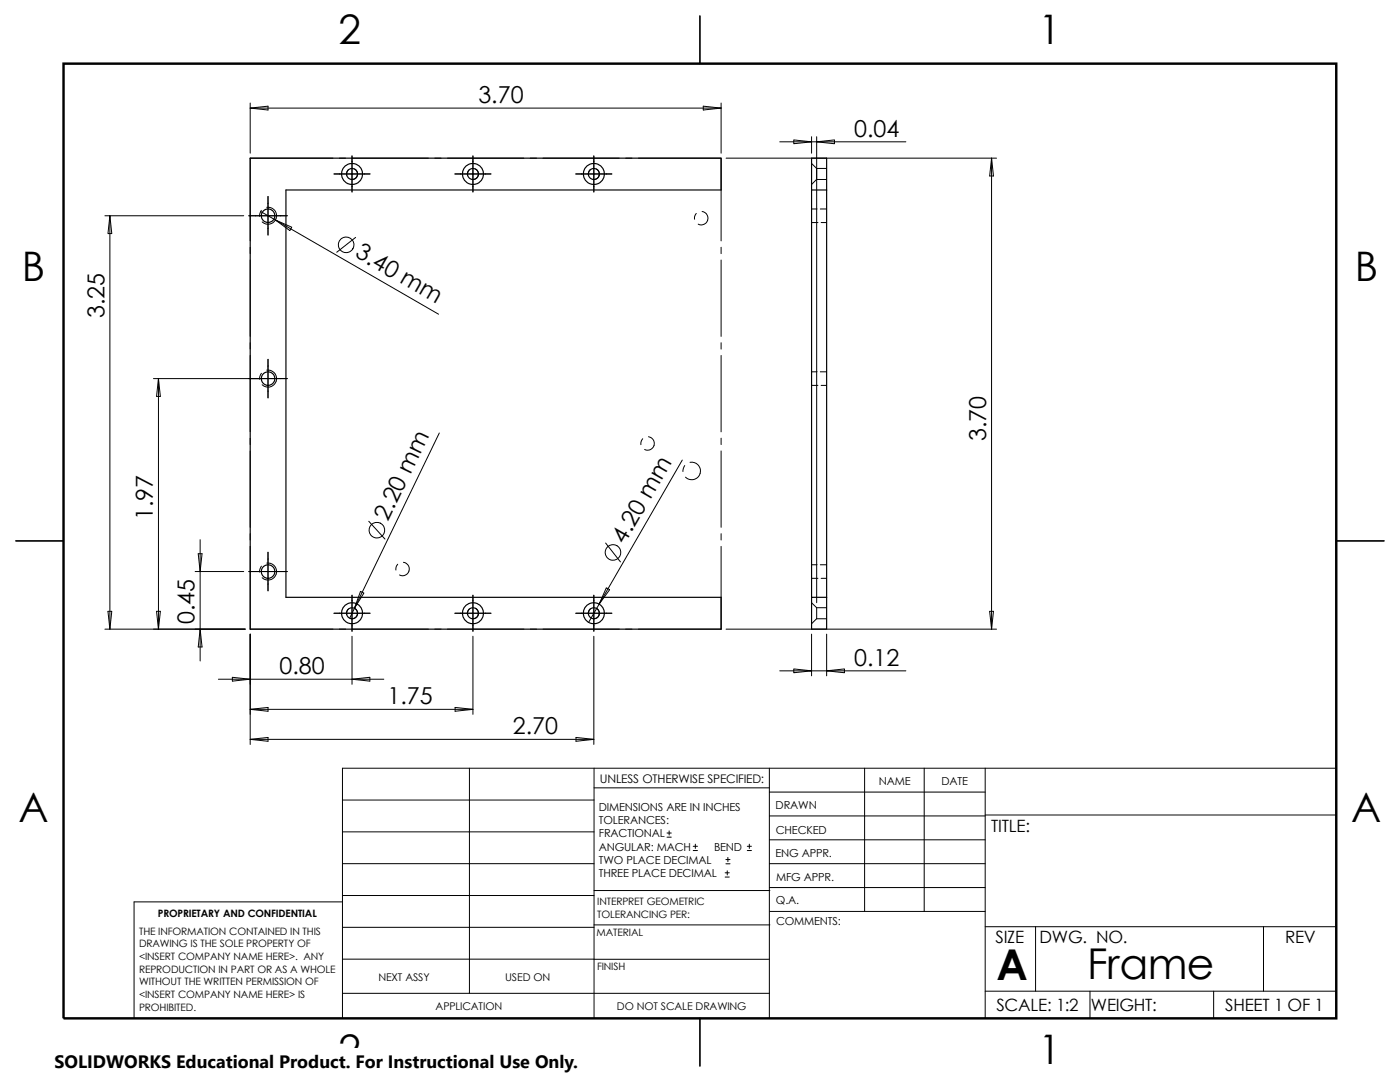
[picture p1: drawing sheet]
<svg xmlns="http://www.w3.org/2000/svg" width="279mm" height="216mm" viewBox="0 0 279 216" stroke-linecap="round" stroke-linejoin="round" font-family="sans-serif">
<g fill="none" stroke="#000" stroke-width=".2">
<path d="M49.9 20.6v10M49.9 21.6l3.6-.4v.7zM49.9 21.6h94M53.5 39.2v7.7M66.4 31.6h-16.5v16.5M66.7 34.7h7.2M67.7 31.6h1.3M69.5 33.9a1.23 1.23 0 0 0-.3 1.1M70.3 31.1v7.2M70.3 31.6h15.2M70.7 33.7a1.09 1.09 0 0 1 .6 1.3 1.09 1.09 0 0 1-1.2 .8M86.8 31.6h1.2"/>
<path d="M89.3 31.6h15.2M90.8 34.7h7.2M93.7 33.9a1.23 1.23 0 0 0-.4 1.1M94.4 31.1v7.2M94.8 33.7a1.09 1.09 0 0 1 .6 1.3 1.09 1.09 0 0 1-1.2 .8M105.8 31.6h1.3M108.4 31.6h15.2M114.9 34.7h7.2M117.8 33.9a1.23 1.23 0 0 0-.3 1.1M118.5 31.1v7.2M119 33.7a1.09 1.09 0 0 1 .6 1.3 1.09 1.09 0 0 1-1.2 .8M124.9 31.6h1.2"/>
<path d="M127.4 31.6h16.5v16.5M140.4 21.2l3.5 .4-3.5 .3zM143.9 20.6v10M144.9 31.6h54M155.6 28.3h7.4M158.4 27.9l3.6 .4-3.6 .4zM162 27.3v3.3M162 32.6l1 1M163 35.8l-1 1M163 33.6v2.2M163 35.8h2M163 28.3l3.5-.4v.8z"/>
<path d="M163 27.3v93M163 28.3h17.8M163 33.6h2M197.9 31.6v93.9M197.9 31.6l.4 3.5h-.8zM20.9 43.1h27.7M21.9 43.1l.4 3.5h-.8zM21.9 43.1v82.4M49.9 49.3v1.3M49.9 51.9v15.2M52 42.2l3 1.7M52.2 42l-.4 1.2"/>
<path d="M53.2 41.4a1.7 1.7 0 0 1 1.9 2.1 1.7 1.7 0 0 1-2.8 .8M55 43.9l3.2 1.4-.4 .7zM55 43.9l32.5 18.8M57.3 43.1h-7.6M71 47.4l-3.8 2.9M139 42.6l-.4 .7v.5M140.1 42.2a1.34 1.34 0 0 1 1.1 1.7 1.34 1.34 0 0 1-1.9 .8M143.9 49.3v1.3M143.9 51.9v15.2M162 41.7h1.1M162 44.4h1.2M163.7 41.7h1.3"/>
<path d="M163.9 44.4h1.1M31.6 75.5l.4 3.6h-.8zM31.6 75.5v50M49.9 68.4v1.3M49.9 70.9v15.3M52.2 74.5l-.3 .6-.1 .6M53.2 73.9a1.7 1.7 0 0 1 1.9 2.1 1.7 1.7 0 0 1-2.8 .8M53.5 71.7v7.7M57.3 75.5h-26.7M143.9 68.4v1.3M143.9 70.9v15.3M162 74.2h1.1"/>
<path d="M162 76.9h1.2M163.7 74.2h1.3M163.9 76.9h1.1M49.9 87.4v1.3M49.9 90v15.2M87.7 86.4l-17 35M128.3 87.5l-.4 .8v.4M129.4 87.1a1.35 1.35 0 0 1 1.1 1.8 1.35 1.35 0 0 1-1.8 .8M136.2 91.8l-16.6 28.7M136.7 92.9l-.4 1.2M137.7 92.2a1.75 1.75 0 0 1 2 2.3 1.75 1.75 0 0 1-2.9 .7M143.9 87.4v1.3"/>
<path d="M143.9 90v15.2M38.9 114h9.7M39.6 110.5h.7l-.4 3.5zM39.9 107.7v17.8M49.7 114h7.6M49.9 109v16.5h16.5M49.9 106.5v1.3M52.2 113l-.3 .6-.1 .6M53.2 112.4a1.7 1.7 0 0 1 1.9 2.1 1.7 1.7 0 0 1-2.8 .8M53.5 110.2v7.7M70.3 118.8v7.2M71.9 118l.7 .3-1.9 3.1z"/>
<path d="M73.6 104l3.2 3.6M79.4 112.6l-.3 .4-.1 .7M80.5 112.2a1.34 1.34 0 0 1 1.1 1.7 1.34 1.34 0 0 1-1.9 .8M94.4 118.8v7.2M118.5 118.8v7.2M120.9 108.4l2.9 3.7M121 117.3l.7 .4-2.1 2.8zM143.9 109v16.5h-16.5M143.9 106.5v1.3M162 112.7h1.1M162 115.4h1.2M163.7 112.7h1.3"/>
<path d="M163.9 115.4h1.1M20.9 125.5h28M21.5 122h.8l-.4 3.5zM31.2 122h.8l-.4 3.5zM39.9 125.5l.4 3.6h-.7zM39.9 125.5v6.4M43.6 135.5h33M46.4 135.1l3.5 .4-3.5 .4zM49.9 126.5v22M66.7 122.4h7.2M67.7 125.5h1.3M69.5 121.5a1.23 1.23 0 0 0-.3 1.2"/>
<path d="M70.3 127v9.5M70.3 125.5h15.2M70.3 135.5l3.5-.4v.8zM70.7 121.4a1.1 1.1 0 0 1 .6 1.3 1.1 1.1 0 0 1-1.2 .7M70.7 121.4l-.9 2M86.8 125.5h1.2M89.3 125.5h15.2M90.8 122.4h7.2M93.7 121.5a1.23 1.23 0 0 0-.4 1.2M94.4 127v15.5M94.9 121.4a1.1 1.1 0 0 1 .5 1.3 1.1 1.1 0 0 1-1.2 .7M105.8 125.5h1.3"/>
<path d="M108.4 125.5h15.2M114.9 122.4h7.2M117.8 121.5a1.23 1.23 0 0 0-.3 1.2M118.5 127v21.5M119 121.4a1.1 1.1 0 0 1 .6 1.3 1.1 1.1 0 0 1-1.2 .7M119.6 120.5l-2.1 3.7M124.9 125.5h1.2M144.9 125.5h54M155.6 133.9h6.4M158.4 133.5l3.6 .4-3.6 .3zM162 133.9h18.8M162 126.5v8.4"/>
<path d="M162 120.3l1 1M163 123.5l-1 1M163 121.3v2.2M163 123.5h2M163 121.3h2M165 133.9l3.5-.4v.7zM165 126.5v8.4M197.5 122h.8l-.4 3.5zM49.9 147.5h68.6M49.9 147.5l3.6-.3v.7zM49.9 141.5h44.5M49.9 141.5l3.6-.3v.7z"/>
<path d="M68.3 159.6h50.3M90.8 141.2l3.6 .3-3.6 .4zM93.7 153.3v44.9M115 147.2l3.5 .3-3.5 .4zM118.6 153.3v49.9M118.6 157.2h34.9M153.5 153.3v49.9M153.5 158.1h43.1M172.6 153.3v28.6M184.4 153.3v28.6M196.6 153.3v49.9M266.7 153.3h-198.4v49.9"/>
<path d="M68.3 178.7h50.3M68.3 172.3h50.3M68.3 166h50.3M68.3 180h-41.5v23.2M118.6 177.7h35M133.1 167h.9M133.1 166.2h.9M133.5 165.8v.8M138.3 169.7h.9M138.3 168.9h.9M138.8 168.4v.9M144.7 175h.8"/>
<path d="M144.7 174.2h.8M144.9 172.4h.8M144.9 171.5h.8M145.1 173.8v.8M145.3 171.1v.8M149.1 169.7h.9M149.1 168.9h.9M149.5 168.4v.9M153.5 167.6h43.1M153.5 162.8h43.1M153.5 172.3h43.1M153.5 177.1h43.1"/>
<path d="M196.6 162.6h70.1M68.3 198.2h85.2M68.3 191.4h85.2M68.3 185h50.3M118.6 184.6h35M153.6 181.9h43M196.6 197.8h70.1M196.6 184.9h70.1M206.7 184.9v12.9M217.5 197.8v5.4M242.2 197.8v5.4M252.2 184.9v12.9"/>
<circle cx="69.1" cy="48.9" r="1.55"/>
<circle cx="75.2" cy="105.8" r="1.55"/>
<circle cx="122.3" cy="110.2" r="1.55"/>
</g>
<g fill="none" stroke="#000" stroke-width=".23">
<path d="M139.7 3.2v9.5M49.9 31.6h94v6.3h-86.8v81.3h86.8v6.3h-94zM162 37.9h3M3.2 107.9h9.5M162 119.2h3v6.3h-3zM162 119.2v-87.6h3v87.6M266.7 107.9h9.5M139.7 203.2v9.5"/>
<circle cx="70.3" cy="34.7" r="1.1"/>
<circle cx="70.3" cy="34.7" r="2.1"/>
<circle cx="94.4" cy="34.7" r="1.1"/>
<circle cx="94.4" cy="34.7" r="2.1"/>
<circle cx="118.5" cy="34.7" r="1.1"/>
<circle cx="118.5" cy="34.7" r="2.1"/>
<circle cx="53.5" cy="43.1" r="1.35"/>
<circle cx="53.5" cy="75.5" r="1.35"/>
<circle cx="53.5" cy="114" r="1.35"/>
<circle cx="70.3" cy="122.4" r="1.1"/>
<circle cx="70.3" cy="122.4" r="2.1"/>
<circle cx="94.4" cy="122.4" r="1.1"/>
<circle cx="94.4" cy="122.4" r="2.1"/>
<circle cx="118.5" cy="122.4" r="1.1"/>
<circle cx="118.5" cy="122.4" r="2.1"/>
</g>
<path d="M12.7 12.7h254v190.5h-254z" fill="none" stroke="#000" stroke-width=".49"/>
<path d="M10.9 209.2h104.7v6.7h-104.7z" fill="#fff"/>
<g font-size="8.5">
<text x="198.9" y="195.5">A</text>
<text x="216.9" y="195.3">Frame</text>
</g>
<g font-size="8.1">
<text x="67.6" y="8.8">2</text>
<text x="207.3" y="8.8">1</text>
<text x="4.4" y="56.1">B</text>
<text x="270.4" y="56.1">B</text>
<text x="3.7" y="164.1">A</text>
<text x="269.7" y="164.1">A</text>
<text x="67.6" y="212.3">2</text>
<text x="207.3" y="212.3">1</text>
</g>
<g font-size="4.7">
<text x="95.5" y="20.6">3.70</text>
<text x="170.5" y="27.3">0.04</text>
<text x="70.7" y="51.2" transform="rotate(30 70.7 51.2)">3.40 mm</text>
<text x="20.8" y="63.5" transform="rotate(-90 20.8 63.5)">3.25</text>
<text x="196.8" y="88" transform="rotate(-90 196.8 88)">3.70</text>
<text x="30.5" y="103.8" transform="rotate(-90 30.5 103.8)">1.97</text>
<text x="77.4" y="104.1" transform="rotate(-64 77.4 104.1)">2.20 mm</text>
<text x="124.7" y="108.7" transform="rotate(-60 124.7 108.7)">4.20 mm</text>
<text x="38.8" y="124.5" transform="rotate(-90 38.8 124.5)">0.45</text>
<text x="55.8" y="134.5">0.80</text>
<text x="170.5" y="132.8">0.12</text>
<text x="77.3" y="140.5">1.75</text>
<text x="102.3" y="146.5">2.70</text>
</g>
<text font-size="3.6" x="10.9" y="213">SOLIDWORKS Educational Product. For Instructional Use Only.</text>
<g font-size="3.4">
<text x="197.8" y="166">TITLE:</text>
<text x="198.7" y="188.1">SIZE</text>
<text x="207.5" y="188.1">DWG. NO.</text>
<text x="256.5" y="188.2">REV</text>
<text x="198.8" y="201.7">SCALE: 1:2</text>
<text x="217.7" y="201.7">WEIGHT:</text>
<text x="244.5" y="201.7">SHEET 1 OF 1</text>
</g>
<text font-size="2.4" x="119.7" y="156.2">UNLESS OTHERWISE SPECIFIED:</text>
<g font-size="2.2">
<text x="119.5" y="161.8">DIMENSIONS ARE IN INCHES</text>
<text x="154.8" y="161.5">DRAWN</text>
<text x="175.4" y="156.7">NAME</text>
<text x="187.9" y="156.7">DATE</text>
<text x="119.5" y="164.4">TOLERANCES:</text>
<text x="119.5" y="167.1">FRACTIONAL</text>
<text x="154.8" y="166.3">CHECKED</text>
<text x="119.5" y="172.4">TWO PLACE DECIMAL</text>
<text x="119.5" y="169.7">ANGULAR: MACH</text>
<text x="142.5" y="169.7">BEND</text>
<text x="154.8" y="171">ENG APPR.</text>
<text x="119.5" y="175">THREE PLACE DECIMAL</text>
<text x="154.9" y="175.7">MFG APPR.</text>
<text x="154.9" y="180.4">Q.A.</text>
<text x="154.9" y="184.7">COMMENTS:</text>
</g>
<g font-size="2.1">
<text x="75.5" y="195.7">NEXT ASSY</text>
<text x="100.8" y="195.7">USED ON</text>
<text x="86.9" y="201.6">APPLICATION</text>
<text x="123.1" y="201.6">DO NOT SCALE DRAWING</text>
</g>
<g font-size="2">
<text x="31.5" y="182.9">PROPRIETARY AND CONFIDENTIAL</text>
<text x="119.2" y="180.6">INTERPRET GEOMETRIC</text>
<text x="119.2" y="183.1">TOLERANCING PER:</text>
<text x="27.7" y="186.5">THE INFORMATION CONTAINED IN THIS</text>
<text x="27.7" y="189.1">DRAWING IS THE SOLE PROPERTY OF</text>
<text x="27.7" y="191.6">&lt;INSERT COMPANY NAME HERE&gt;. ANY</text>
<text x="119.1" y="186.7">MATERIAL</text>
<text x="27.7" y="194.1">REPRODUCTION IN PART OR AS A WHOLE</text>
<text x="27.7" y="196.6">WITHOUT THE WRITTEN PERMISSION OF</text>
<text x="119.1" y="193.5">FINISH</text>
<text x="27.7" y="199.2">&lt;INSERT COMPANY NAME HERE&gt; IS</text>
<text x="27.7" y="201.7">PROHIBITED.</text>
</g>
</svg>
